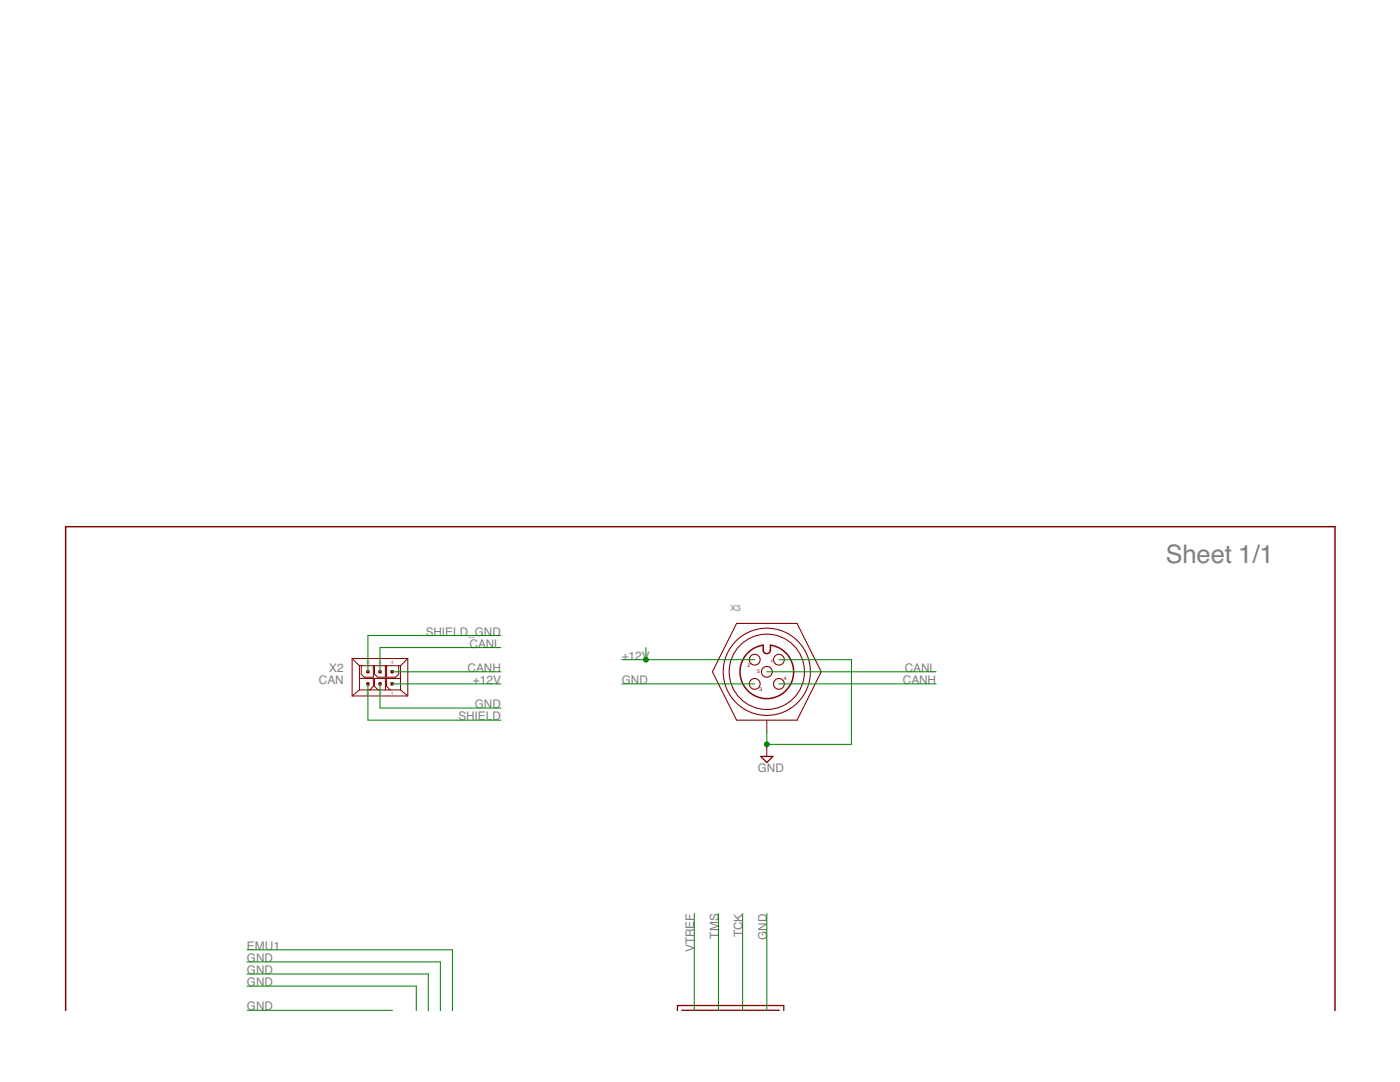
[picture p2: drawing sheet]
<svg xmlns="http://www.w3.org/2000/svg" width="279mm" height="216mm" viewBox="0 0 279 216" stroke-linecap="round" stroke-linejoin="round" font-family="sans-serif">
<g fill="#800000" stroke="#800000" stroke-width=".3">
<path d="M13.1 105.1v96.6z"/>
<path d="M266.4 105.1v96.6z"/>
<path d="M13.1 105.1h253.3z"/>
<path d="M153.8 128.7v1z"/>
<path d="M152.3 128.7v1z"/>
</g>
<g fill="#800000" stroke="#800000" stroke-width=".25">
<path d="M155.4 201.6v.1z"/>
<path d="M136.1 201.6h19.3z"/>
<path d="M136.1 201.6v.1z"/>
<path d="M135.2 200.6v1.1z"/>
<path d="M135.2 200.6h21.2z"/>
<path d="M156.4 200.6v1.1z"/>
<path d="M151.8 150.9h2.4z"/>
<path d="M154.2 150.9l-1.2 1.2z"/>
<path d="M151.8 150.9l1.2 1.2z"/>
</g>
<g fill="#800000" stroke="#800000" stroke-width=".2">
<path d="M74.5 136.9l-.7 .8z"/>
<path d="M74.5 135.4v1.5z"/>
<path d="M71.7 135.4h2.8z"/>
<path d="M76.9 135.4v2.3z"/>
<path d="M74.7 135.4h2.2z"/>
<path d="M74.7 135.4v1.5z"/>
<path d="M74.7 136.9l.8 .8z"/>
<path d="M77.2 135.4h2.7z"/>
<path d="M77.2 135.4v1.5z"/>
<path d="M77.2 136.9l.7 .8z"/>
<path d="M72.7 135.1h1.8z"/>
<path d="M74.5 132.8v2.3z"/>
<path d="M72.1 132.8v1.7z"/>
<path d="M72.1 134.5l.6 .6z"/>
<path d="M75.4 135.1h1.5z"/>
<path d="M76.9 132.8v2.3z"/>
<path d="M74.7 132.8v1.7z"/>
<path d="M74.7 134.5l.7 .6z"/>
<path d="M79.6 132.8v1.7z"/>
<path d="M77.2 132.8v2.3z"/>
<path d="M77.2 135.1h1.8z"/>
<path d="M79 135.1l.6-.6z"/>
<path d="M70.3 138.9h11.1z"/>
<path d="M81.4 131.4v7.5z"/>
<path d="M70.3 131.4h11.1z"/>
<path d="M70.3 131.4v7.5z"/>
<path d="M71.7 132.8h.4z"/>
<path d="M72.1 132.8h2.4z"/>
<path d="M74.5 132.8h.2z"/>
<path d="M74.7 132.8h2.2z"/>
<path d="M76.9 132.8h.3z"/>
<path d="M77.2 132.8h2.4z"/>
<path d="M79.6 132.8h.3z"/>
<path d="M79.9 132.8v2.6z"/>
<path d="M79.9 135.4v2.3z"/>
<path d="M77.9 137.7h2z"/>
<path d="M76.9 137.7h1z"/>
<path d="M75.5 137.7h1.4z"/>
<path d="M73.8 137.7h1.7z"/>
<path d="M71.7 137.7h2.1z"/>
<path d="M71.7 135.4v2.3z"/>
<path d="M71.7 132.8v2.6z"/>
<path d="M70.3 131.4l1.4 1.4z"/>
<path d="M79.9 132.8l1.5-1.4z"/>
<path d="M79.9 137.7l1.5 1.2z"/>
<path d="M70.3 138.9l1.4-1.2z"/>
<path d="M153 143.7v2.4z"/>
<path d="M153 148.5v2.4z"/>
</g>
<g fill="#800000" stroke="#800000" stroke-width=".2">
<path d="M73.2 133.8h.5v.5h-.5z"/>
<path d="M73.2 136.2h.5v.5h-.5z"/>
<path d="M75.6 136.2h.5v.5h-.5z"/>
<path d="M75.6 133.8h.5v.5h-.5z"/>
<path d="M78 133.8h.5v.5h-.5z"/>
<path d="M78 136.2h.5v.5h-.5z"/>
</g>
<g fill="none" stroke="#800000" stroke-width=".21">
<circle cx="150.6" cy="131.6" r="1.08"/>
<circle cx="150.6" cy="136.5" r="1.08"/>
<circle cx="153" cy="134" r="7.5"/>
<circle cx="153" cy="134" r="8.7"/>
<circle cx="153" cy="134" r="1.08"/>
<circle cx="155.4" cy="136.5" r="1.08"/>
<circle cx="155.4" cy="131.6" r="1.08"/>
</g>
<g fill="#800000" stroke="#800000" stroke-width=".21">
<path d="M147 143.7h12.1z"/>
<path d="M147 124.4h12.1z"/>
<path d="M159.1 124.4l4.8 9.6z"/>
<path d="M163.9 134l-4.8 9.7z"/>
<path d="M147 124.4l-4.8 9.6z"/>
<path d="M142.2 134l4.8 9.7z"/>
</g>
<path d="M152.3 129.7a.72 .72 0 0 0 .7 .7 .72 .72 0 0 0 .8-.7M152.3 128.7a5.4 5.4 0 0 0-3.8 8.2 5.4 5.4 0 0 0 9.1 0 5.4 5.4 0 0 0-3.8-8.2" fill="none" stroke="#800000" stroke-width=".3"/>
<g fill="#008000" stroke="#008000" stroke-width=".2">
<path d="M143.4 182.3v19.4z"/>
<path d="M138.6 182.3v19.4z"/>
<path d="M87.9 191.9v9.8z"/>
<path d="M49.3 191.9h38.6z"/>
<path d="M85.5 194.4v7.3z"/>
<path d="M49.3 194.4h36.2z"/>
<path d="M83.1 196.8v4.9z"/>
<path d="M49.3 196.8h33.8z"/>
<path d="M78.3 201.6v.1z"/>
<path d="M49.3 201.6h29z"/>
<path d="M153 182.3v19.4z"/>
<path d="M124.1 136.5h26.5z"/>
<path d="M153 146.1v2.4z"/>
<path d="M155.4 131.6h14.5z"/>
<path d="M169.9 131.6v16.9z"/>
<path d="M153 148.5h16.9z"/>
<path d="M75.8 136.5v4.8z"/>
<path d="M75.8 141.3h24.1z"/>
<path d="M90.3 189.5v12.2z"/>
<path d="M49.3 189.5h41z"/>
<path d="M148.2 182.3v19.4z"/>
<path d="M155.4 136.5h31.4z"/>
<path d="M78.3 134h21.6z"/>
<path d="M153 134h33.8z"/>
<path d="M75.8 129.2v4.8z"/>
<path d="M75.8 129.2h24.1z"/>
<path d="M128.9 131.6h21.7z"/>
<path d="M124.1 131.6h4.8z"/>
<path d="M128.9 129.2v2.4z"/>
<path d="M78.3 136.5h21.6z"/>
<path d="M73.4 136.5v7.2z"/>
<path d="M73.4 143.7h26.5z"/>
<path d="M73.4 126.8v7.2z"/>
<path d="M73.4 126.8h26.5z"/>
<circle cx="153" cy="148.5" r=".49"/>
<circle cx="128.9" cy="131.6" r=".49"/>
</g>
<text font-size="5.1" fill="#808080" x="232.7" y="112.3">Sheet 1/1</text>
<g font-size="2.4" fill="#808080">
<text x="85" y="126.8">SHIELD_GND</text>
<text x="93.7" y="129.2">CANL</text>
<text x="124.1" y="131.6">+12V</text>
<text x="63.7" y="136.5">CAN</text>
<text x="65.7" y="134">X2</text>
<text x="93.3" y="134">CANH</text>
<text x="94.4" y="136.5">+12V</text>
<text x="124.1" y="136.5">GND</text>
<text x="180.2" y="136.5">CANH</text>
<text x="180.6" y="134">CANL</text>
<text x="91.5" y="143.7">SHIELD</text>
<text x="94.8" y="141.3">GND</text>
<text x="151.2" y="154">GND</text>
<text x="49.3" y="191.9">GND</text>
<text x="49.3" y="189.5">EMU1</text>
<text x="138.6" y="190" transform="rotate(-90 138.6 190)">VTREF</text>
<text x="143.4" y="187.3" transform="rotate(-90 143.4 187.3)">TMS</text>
<text x="148.2" y="187" transform="rotate(-90 148.2 187)">TCK</text>
<text x="153" y="187.5" transform="rotate(-90 153 187.5)">GND</text>
<text x="49.3" y="194.4">GND</text>
<text x="49.3" y="196.8">GND</text>
<text x="49.3" y="201.6">GND</text>
</g>
<text font-size="1.7" fill="#808080" x="145.8" y="122">X3</text>
<g font-size="1" fill="#808080">
<text x="73.2" y="132.5">6</text>
<text x="75.6" y="132.5">5</text>
<text x="78" y="132.5">4</text>
<text x="73.1" y="138.6">3</text>
<text x="75.6" y="138.6">2</text>
<text x="78" y="138.6">1</text>
</g>
<g font-size="1" fill="#800000">
<text x="149.2" y="133.1">2</text>
<text x="151.1" y="134.3">5</text>
<text x="151.6" y="137.9">3</text>
<text x="153.8" y="132.4">1</text>
<text x="156.4" y="135.7">4</text>
</g>
</svg>
